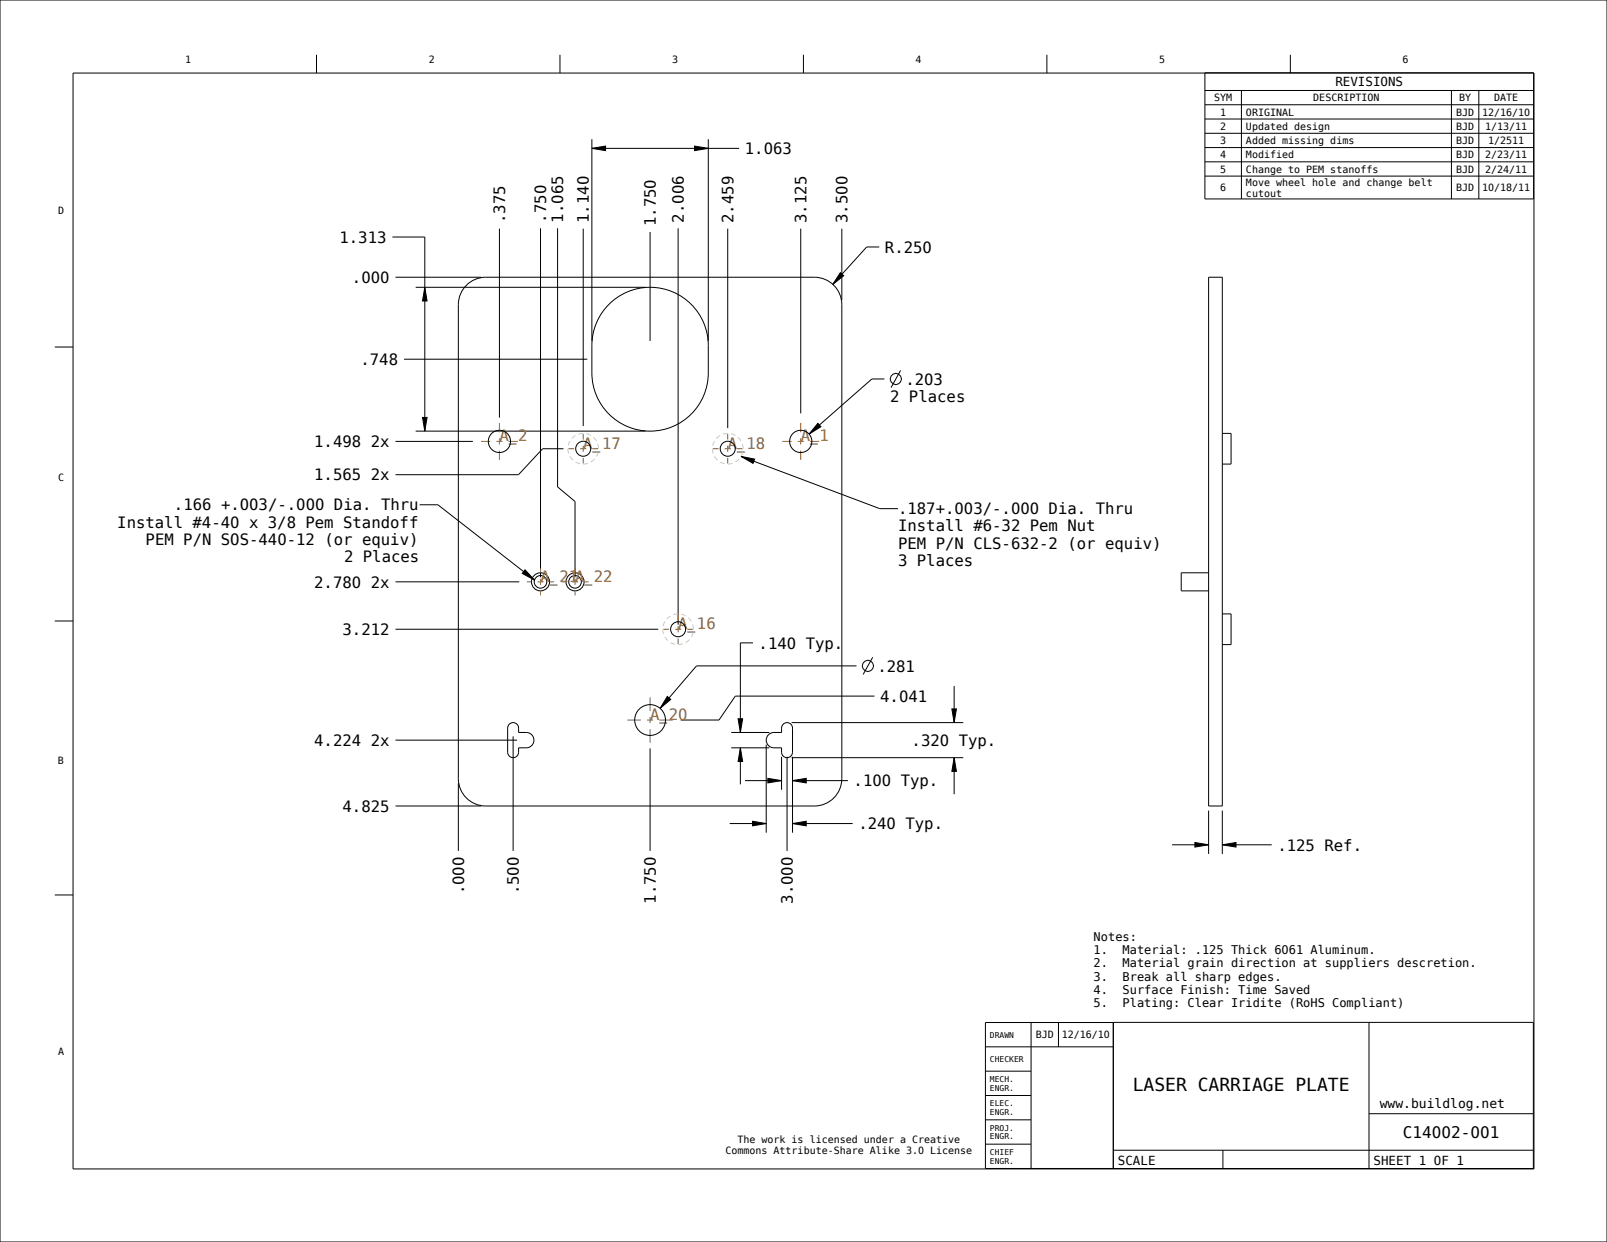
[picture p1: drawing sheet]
<svg xmlns="http://www.w3.org/2000/svg" width="559mm" height="432mm" viewBox="0 0 559 432" stroke-linecap="round" stroke-linejoin="round" font-family="sans-serif">
<g fill="#000">
<path d="M205.8 51.6l4.8-.8v1.6zM241.5 50.8l4.8 .8-4.8 .8zM147.7 99.9l.8 4.7h-1.6zM292.2 94.8l1.2 1.1-3.8 3zM146.9 145.1h1.6l-.8 4.8zM284.4 147.2l1 1.2-4.1 2.5zM232 242.1l1.2 1.1-3.7 3.1zM257.4 260l.8 4.8h-1.5zM256.7 249.9h1.5l-.8 4.8zM331 246.5h1.6l-.8 4.7zM267 270.6l4.8 .8-4.8 .8zM275.6 271.4l4.7-.8v1.6z"/>
<path d="M331.8 263.4l.8 4.8h-1.6zM261.7 285.5l4.7 .8-4.7 .8zM275.6 286.3l4.7-.8v1.6zM415.5 292.9l4.8 .8-4.8 .8zM425 293.7l4.8-.8v1.6z"/>
</g>
<g fill="none" stroke="#000" stroke-width=".35">
<path d="M0 0h558.8v431.8h-558.8zM110.1 19v6.4M194.7 19v6.4M279.4 19v6.4M364 19v6.4M448.7 19v6.4M25.4 25.4h508v381h-508zM419 25.3h114.3v43.9h-114.3zM419 31.5h114.3M419 36.4h114.3M431.7 31.5v37.7M504.7 31.5v37.7"/>
<path d="M514.2 31.5v37.7M205.8 51.6l4.8-.8v1.6zM205.8 48.4v70.1M205.8 51.6h51.2M241.5 50.8l4.8 .8-4.8 .8zM246.3 48.4v70.1M419 41.4h114.3M419 46.3h114.3M419 51.3h114.3M419 56.3h114.3M173.7 79.5v65.7M188 79.4v121.3"/>
<path d="M193.9 79.4v89.9l6.1 5.1v26.3M202.8 79.5v68.6M235.8 79.4v137.8M253.1 79.5v69.4M278.4 79.5v64.2M292.7 79.5v24.8M419 61.2h114.3M136.5 82.4h11.2v67.5M137.5 96.4h29.8M144.5 99.9h80M147.7 99.9l.8 4.7h-1.6zM161.8 99.6a9.5 9.5 0 0 1 7.1-3.2h114.3a9.5 9.5 0 0 1 9.5 9.5v164.8a9.5 9.5 0 0 1-9.5 9.5h-114.3a9.5 9.5 0 0 1-9.5-9.5v-164.8a9.5 9.5 0 0 1 2.4-6.3z"/>
<path d="M226.1 80.7v37.8M292.2 94.8l1.2 1.1-3.8 3zM305.7 85.9h-4.3l-11.8 13M420.3 96.4h4.7v183.8h-4.7zM211.7 105.8a20.2 20.2 0 0 1 22.1-4.4 20.2 20.2 0 0 1 12.5 18.7v9.5a20.2 20.2 0 0 1-20.2 20.3 20.2 20.2 0 0 1-20.3-20.3v-9.5a20.2 20.2 0 0 1 5.9-14.3zM19 120.6h6.4M140.5 124.9h63.7M307.5 131.8h-4.3l-21.9 19.1M313.2 128.8l-3.3 5.9M137.5 153.5h26.9M144.5 149.9h80M146.9 145.1h1.6l-.8 4.8z"/>
<path d="M195.9 156h-7.2l-8.4 9h-42.8M284.4 147.2l1 1.2-4.1 2.5zM420.3 199.1h-9.6v6.3h9.6M19 215.9h6.4M137.5 218.8h91.4M137.5 202.3h43M261.8 223.5h-4.4v31.2M297.8 231.5h-55.6l-12.7 14.8M303.4 228.5l-3.3 6M331.8 238.5v12.7M137.5 257.3h42.3M177.1 251.8a1.9 1.9 0 0 1 2.1-.4 1.9 1.9 0 0 1 1.1 1.7v1.6h2.7a2.67 2.67 0 0 1 2.7 2.6 2.67 2.67 0 0 1-2.7 2.7h-2.7a2.84 2.84 0 0 1-.9 3.2 1.91 1.91 0 0 1-2.9-1.7v-8.4z"/>
<path d="M178.4 256v39.8M232 242.1l1.2 1.1-3.7 3.1zM254.3 260h13.2M254.3 254.7h13.2M256.7 249.9h1.5l-.8 4.8zM257.4 260l.8 4.8h-1.5zM257.4 260v12.7M266.4 258.9v30.6M267 255.7a2.66 2.66 0 0 1 2.1-1h2.7a2.84 2.84 0 0 1 .9-3.2 1.9 1.9 0 0 1 2.9 1.6v8.4a1.9 1.9 0 0 1-1.9 1.9 1.9 1.9 0 0 1-1.9-1.9v-1.5a5.2 5.2 0 0 1-4.4-.6 2.67 2.67 0 0 1-.4-3.7zM275.3 251.2h59.7M304.1 242h-48.4l-5.7 8.3h-13.3M331 246.5h1.6l-.8 4.7z"/>
<path d="M159.4 272.3v23.5M226.1 260.2v35.6M259.1 271.4h12.7M267 270.6l4.8 .8-4.8 .8zM271.8 263.1v11.5M273.7 263.1v32.7M275.3 263.4h59.7M275.6 271.4l4.7-.8v1.6zM275.6 271.4h19.2M275.6 263.1v26.4M331.8 263.4l.8 4.8h-1.6zM331.8 263.4v12.7"/>
<path d="M137.5 280.2h29.8M253.7 286.3h12.7M261.7 285.5l4.7 .8-4.7 .8zM275.6 286.3l4.7-.8v1.6zM275.6 286.3h20.9M407.6 293.7h12.7M415.5 292.9l4.8 .8-4.8 .8zM420.3 281.8v15.1M425 293.7l4.8-.8v1.6zM425 293.7h17.2M425 281.8v15.1M19 311.1h6.4"/>
<path d="M342.7 355.5l190.5-.1v50.8h-190.5zM358.5 355.5v50.7M368.1 355.5v8.5M387.1 355.4v50.8M476 355.4v50.8M342.7 372.4h15.8M342.7 364h44.4M342.7 397.8h15.8M342.7 389.3h15.8M342.7 380.9h15.8M387.1 399.9h146.1M425.2 399.9v6.3"/>
<path d="M476 387.2h57.2"/>
<circle cx="311.5" cy="131.8" r="1.95"/>
<circle cx="188" cy="202.3" r="3.1"/>
<circle cx="188" cy="202.3" r="2.19"/>
<circle cx="200" cy="202.3" r="3.1"/>
<circle cx="200" cy="202.3" r="2.19"/>
<circle cx="301.8" cy="231.5" r="1.95"/>
</g>
<!-- layer: 02___PRT_ALL_AXES -->
<g fill="none" stroke="#963" stroke-width=".35" stroke-dasharray="2.1 2.1 6.4 2.1" stroke-dashoffset="1.1" stroke-linecap="butt">
<path d="M173.7 153.5v6.4M173.7 153.5v-6.4M173.7 153.5h-6.4M173.7 153.5h6.4M202.8 156v5.2M202.8 156v-5.1M202.8 156h-5.1M202.8 156h5.2M253.1 156v5.2M253.1 156v-5.1M253.1 156h-5.2M253.1 156h5.1"/>
<path d="M278.4 153.5h-6.4M278.4 153.5h6.4M278.4 153.5v6.4M278.4 153.5v-6.4M188 202.3v4.7M188 202.3v-4.7M188 202.3h-4.8M188 202.3h4.7M200 202.3v4.7M200 202.3v-4.7M200 202.3h-4.8M200 202.3h4.7"/>
<path d="M235.8 218.8h-5.1M235.8 218.8h5.2M235.8 218.8v5.1M235.8 218.8v-5.2M226.1 250.3h-7.9M226.1 250.3h7.8M226.1 250.3v7.9M226.1 250.3v-7.9"/>
</g>
<g fill="none" stroke="#000" stroke-width=".35">
<path d="M425 150.7h3.1v10.6h-3.1M425 213.4h3.1v10.7h-3.1"/>
<circle cx="173.7" cy="153.5" r="3.9"/>
<circle cx="202.8" cy="156" r="2.61"/>
<circle cx="253.1" cy="156" r="2.61"/>
<circle cx="278.4" cy="153.5" r="3.9"/>
<circle cx="235.8" cy="218.8" r="2.61"/>
<circle cx="226.1" cy="250.3" r="5.4"/>
</g>
<path d="M208.1 156a5.3 5.3 0 0 0-7.7-4.7 5.3 5.3 0 0 0-.7 9 5.3 5.3 0 0 0 8.4-3.4v-.9M258.4 156a5.3 5.3 0 0 0-7.8-4.7 5.3 5.3 0 0 0-.7 9 5.3 5.3 0 0 0 8.4-3.4l.1-.9M241.1 218.8a5.3 5.3 0 0 0-7.7-4.8 5.3 5.3 0 0 0-.7 9.1 5.3 5.3 0 0 0 8.4-3.5v-.8" fill="none" stroke="#d9d2ad" stroke-width=".35" stroke-dasharray="1.7 1.1" stroke-linecap="butt"/>
<!-- layer: BALLOONS -->
<path d="M257.7 158.7l4.7 .9-.6 1.5zM182.6 198.1l3.3 3.6-4.3-2.3z" fill="#000"/>
<path d="M257.7 158.7l4.7 .9-.6 1.5zM257.7 158.7l48.2 18.1h6.4M145.9 175.5h6.4l33.6 26.2M182.6 198.1l3.3 3.6-4.3-2.3z" fill="none" stroke="#000" stroke-width=".35"/>
<text font-size="6.3" x="393.9" y="379.4">LASER CARRIAGE PLATE</text>
<text font-size="5.6" x="487.9" y="395.6">C14002-001</text>
<g font-size="5.4">
<text x="259" y="53.6">1.063</text>
<text x="175.6" y="77.5" transform="rotate(-90 175.6 77.5)">.375</text>
<text x="189.9" y="77.4" transform="rotate(-90 189.9 77.4)">.750</text>
<text x="195.9" y="77.4" transform="rotate(-90 195.9 77.4)">1.065</text>
<text x="204.8" y="77.5" transform="rotate(-90 204.8 77.5)">1.140</text>
<text x="237.8" y="77.4" transform="rotate(-90 237.8 77.4)">2.006</text>
<text x="255" y="77.5" transform="rotate(-90 255 77.5)">2.459</text>
<text x="280.4" y="77.5" transform="rotate(-90 280.4 77.5)">3.125</text>
<text x="294.7" y="77.5" transform="rotate(-90 294.7 77.5)">3.500</text>
<text x="228" y="78.7" transform="rotate(-90 228 78.7)">1.750</text>
<text x="118" y="84.4">1.313</text>
<text x="307.7" y="87.9">R.250</text>
<text x="122.4" y="98.4">.000</text>
<text x="125.4" y="126.9">.748</text>
<text x="314.8" y="133.7">.203</text>
<text x="309.5" y="139.7">2 Places</text>
<text x="109.3" y="155.4">1.498</text>
<text x="129" y="155.4">2x</text>
<text x="109.3" y="167">1.565</text>
<text x="129" y="167">2x</text>
<text x="60.5" y="177.5">.166 +.003/-.000 Dia. Thru</text>
<text x="312.3" y="178.8">.187+.003/-.000 Dia. Thru</text>
<text x="40.8" y="183.4">Install #4-40 x 3/8 Pem Standoff</text>
<text x="312.3" y="184.8">Install #6-32 Pem Nut</text>
<text x="50.6" y="189.4">PEM P/N SOS-440-12 (or equiv)</text>
<text x="312.3" y="190.7">PEM P/N CLS-632-2 (or equiv)</text>
<text x="119.6" y="195.3">2 Places</text>
<text x="312.3" y="196.7">3 Places</text>
<text x="109.3" y="204.3">2.780</text>
<text x="129" y="204.3">2x</text>
<text x="119.1" y="220.8">3.212</text>
<text x="263.8" y="225.5">.140 Typ.</text>
<text x="305.1" y="233.5">.281</text>
<text x="306.1" y="244">4.041</text>
<text x="109.3" y="259.3">4.224</text>
<text x="129" y="259.3">2x</text>
<text x="317" y="259.3">.320 Typ.</text>
<text x="296.8" y="273.4">.100 Typ.</text>
<text x="119.1" y="282.2">4.825</text>
<text x="298.5" y="288.3">.240 Typ.</text>
<text x="444.2" y="295.7">.125 Ref.</text>
<text x="161.4" y="311" transform="rotate(-90 161.4 311)">.000</text>
<text x="180.4" y="311" transform="rotate(-90 180.4 311)">.500</text>
<text x="228" y="314.2" transform="rotate(-90 228 314.2)">1.750</text>
<text x="275.7" y="314.2" transform="rotate(-90 275.7 314.2)">3.000</text>
</g>
<g font-size="5.4" fill="#963">
<text x="173.7" y="153.5">A_2</text>
<text x="278.4" y="153.5">A_1</text>
<text x="202.8" y="156">A_17</text>
<text x="253.1" y="156">A_18</text>
<text x="188" y="202.3">A_21</text>
<text x="200" y="202.3">A_22</text>
<text x="235.8" y="218.8">A_16</text>
<text x="226.1" y="250.3">A_20</text>
</g>
<text font-size="4.5" x="479.8" y="385.2">www.buildlog.net</text>
<g font-size="4.3">
<text x="464.3" y="30">REVISIONS</text>
<text x="388.7" y="405.1">SCALE</text>
<text x="477.6" y="405.1">SHEET 1 OF 1</text>
</g>
<g font-size="4.2">
<text x="380.3" y="327.2">Notes:</text>
<text x="380.3" y="331.8">1.</text>
<text x="390.4" y="331.8">Material: .125 Thick 6061 Aluminum.</text>
<text x="380.3" y="336.4">2.</text>
<text x="380.3" y="340.9">3.</text>
<text x="390.4" y="336.4">Material grain direction at suppliers descretion.</text>
<text x="390.4" y="340.9">Break all sharp edges.</text>
<text x="380.3" y="345.5">4.</text>
<text x="390.4" y="345.5">Surface Finish: Time Saved</text>
<text x="380.3" y="350.1">5.</text>
<text x="390.4" y="350.1">Plating: Clear Iridite (RoHS Compliant)</text>
</g>
<g font-size="3.5">
<text x="64.4" y="22.1">1</text>
<text x="149.1" y="22.1">2</text>
<text x="233.7" y="22.1">3</text>
<text x="318.4" y="22.1">4</text>
<text x="403.1" y="22.1">5</text>
<text x="487.7" y="22.1">6</text>
<text x="422.2" y="35.2">SYM</text>
<text x="456.7" y="35.2">DESCRIPTION</text>
<text x="507.4" y="35.2">BY</text>
<text x="519.6" y="35.2">DATE</text>
<text x="424.3" y="40.2">1</text>
<text x="433.3" y="40.2">ORIGINAL</text>
<text x="506.3" y="40.2">BJD</text>
<text x="515.4" y="40.2">12/16/10</text>
<text x="424.3" y="45.1">2</text>
<text x="433.3" y="45.1">Updated design</text>
<text x="506.3" y="45.1">BJD</text>
<text x="516.4" y="45.1">1/13/11</text>
<text x="424.3" y="50.1">3</text>
<text x="433.3" y="50.1">Added missing dims</text>
<text x="506.3" y="50.1">BJD</text>
<text x="517.5" y="50.1">1/2511</text>
<text x="424.3" y="55.1">4</text>
<text x="433.3" y="55.1">Modified</text>
<text x="506.3" y="55.1">BJD</text>
<text x="516.4" y="55.1">2/23/11</text>
<text x="424.3" y="60">5</text>
<text x="433.3" y="60">Change to PEM stanoffs</text>
<text x="433.3" y="64.6">Move wheel hole and change belt</text>
<text x="506.3" y="60">BJD</text>
<text x="516.4" y="60">2/24/11</text>
<text x="424.3" y="66.5">6</text>
<text x="433.3" y="68.4">cutout</text>
<text x="506.3" y="66.5">BJD</text>
<text x="515.4" y="66.5">10/18/11</text>
<text x="20.2" y="74.3">D</text>
<text x="20.2" y="167.3">C</text>
<text x="20.1" y="265.7">B</text>
<text x="360.2" y="361">BJD</text>
<text x="369.2" y="361">12/16/10</text>
<text x="20.2" y="366.7">A</text>
<text x="252.2" y="401.1">Commons Attribute-Share Alike 3.0 License</text>
<text x="256.4" y="397.3">The work is licensed under a Creative</text>
</g>
<g font-size="2.8">
<text x="344.2" y="360.7">DRAWN</text>
<text x="344.2" y="369.2">CHECKER</text>
<text x="344.2" y="376.1">MECH.</text>
<text x="344.2" y="379.2">ENGR.</text>
<text x="344.2" y="384.6">ELEC.</text>
<text x="344.2" y="387.6">ENGR.</text>
<text x="344.2" y="393">PROJ.</text>
<text x="344.2" y="401.5">CHIEF</text>
<text x="344.2" y="396.1">ENGR.</text>
<text x="344.2" y="404.6">ENGR.</text>
</g>
</svg>
